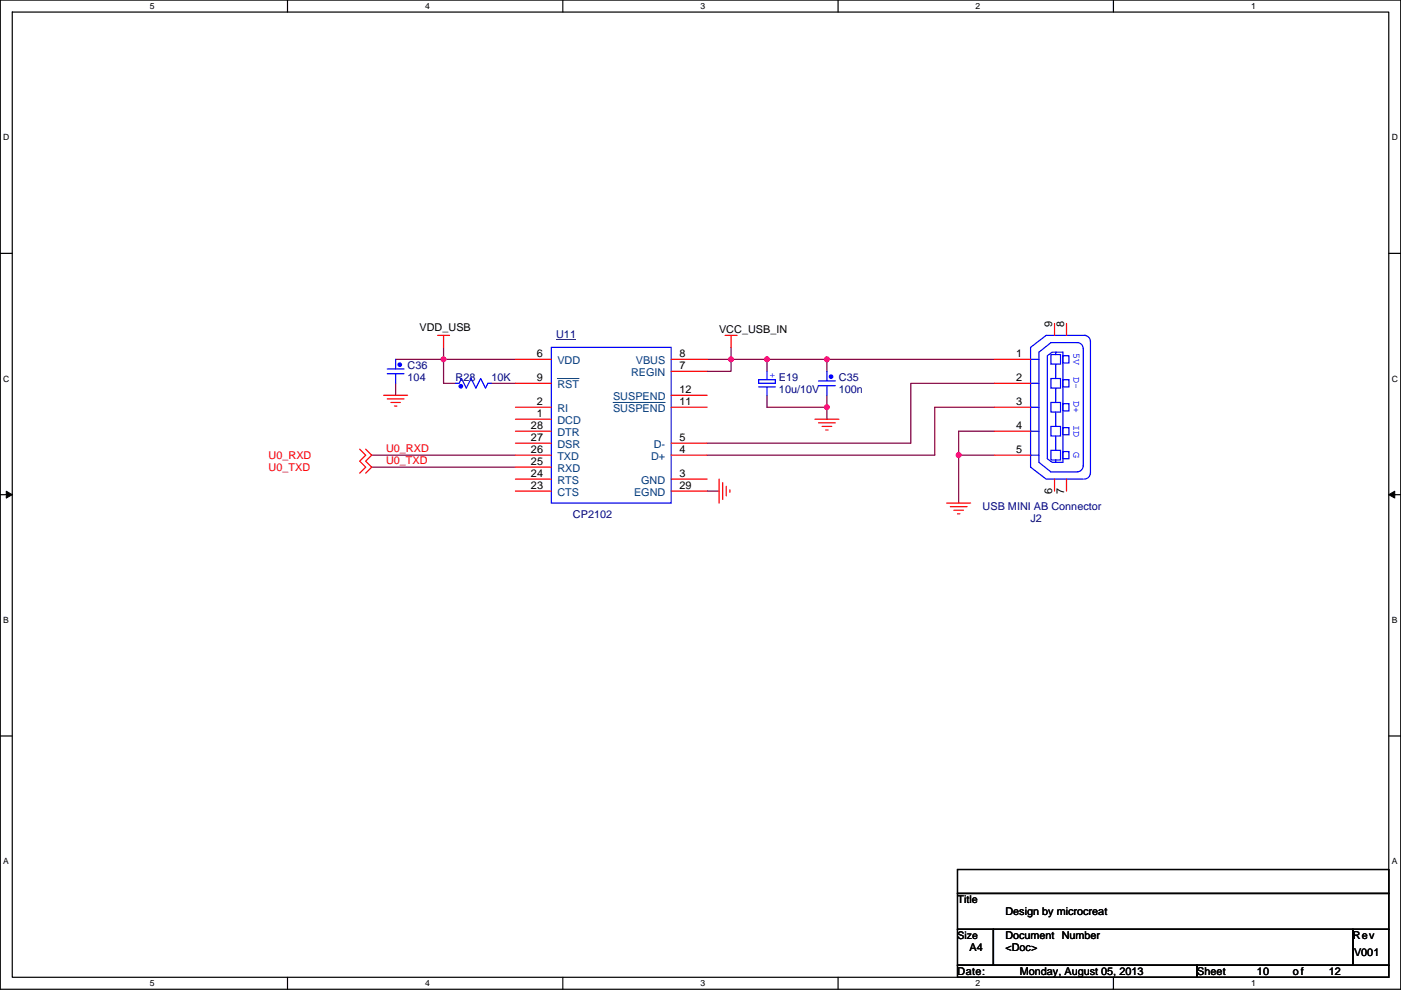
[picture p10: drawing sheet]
<svg xmlns="http://www.w3.org/2000/svg" width="297mm" height="210mm" viewBox="0 0 297 210" stroke-linecap="round" stroke-linejoin="round" font-family="sans-serif">
<path d="M.1 0h296.9v209.8h-296.9zM2.6 2.6h291.8v204.7h-291.8z" fill="none" stroke="#000" stroke-width=".25"/>
<g fill="#fff">
<path d="M31.8 .3h1v2h-1z"/>
<path d="M31.8 207.5h1v2.1h-1z"/>
</g>
<path d="M61 0v2.6M61 207.3v2.5" fill="none" stroke="#000" stroke-width=".25"/>
<g fill="#fff">
<path d="M90.1 .3h1v2h-1z"/>
<path d="M90.1 207.5h1v2.1h-1z"/>
</g>
<path d="M119.3 0v2.6M119.3 207.3v2.5" fill="none" stroke="#000" stroke-width=".25"/>
<g fill="#fff">
<path d="M148.5 .3h1v2h-1z"/>
<path d="M148.5 207.5h1v2.1h-1z"/>
</g>
<path d="M177.7 0v2.6M177.7 207.3v2.5" fill="none" stroke="#000" stroke-width=".25"/>
<g fill="#fff">
<path d="M206.9 .3h1v2h-1z"/>
<path d="M206.9 207.5h1v2.1h-1z"/>
</g>
<path d="M236.1 0v2.6M236.1 207.3v2.5" fill="none" stroke="#000" stroke-width=".25"/>
<g fill="#fff">
<path d="M265.2 .3h1v2h-1z"/>
<path d="M265.2 207.5h1v2.1h-1z"/>
<path d="M.7 28.2h1.3v2h-1.3z"/>
<path d="M295.1 28.2h1.3v2h-1.3z"/>
<path d="M.7 79.3h1.3v2.1h-1.3z"/>
<path d="M295.1 79.3h1.3v2.1h-1.3z"/>
</g>
<path d="M.1 53.7h2.5M294.4 53.7h2.6" fill="none" stroke="#000" stroke-width=".25"/>
<g fill="#fff">
<path d="M.7 130.5h1.2v2h-1.2z"/>
<path d="M295.1 130.5h1.2v2h-1.2z"/>
</g>
<path d="M.1 104.9h2.5M294.4 104.9h2.6" fill="none" stroke="#000" stroke-width=".25"/>
<path d="M1.3 104.2l1.3 .7-1.3 .7zM294.4 104.9l1.3-.7v1.4z" fill="#000" stroke="#000" stroke-width=".21"/>
<g fill="#fff">
<path d="M.7 181.7h1.2v2h-1.2z"/>
<path d="M295.1 181.7h1.2v2h-1.2z"/>
</g>
<path d="M.1 156.1h2.5M294.4 156.1h2.6M203 184.4h91.4v5.1h-91.4zM203 189.5h91.4v7.6h-91.4zM203 197.1h7.6v7.6h-7.6zM210.6 197.1h76.2v7.6h-76.2zM286.8 197.1h7.6v7.6h-7.6zM203 204.7h50.8v2.6h-50.8zM253.8 204.7h40.6v2.6h-40.6z" fill="none" stroke="#000" stroke-width=".25"/>
<g fill="none" stroke="#800040" stroke-width=".25">
<path d="M83.9 76.2h10.1v5.1h2.6M94 73.7v2.5h15.3M155 73.7v2.5h-5.1M162.6 76.2v2.6M162.6 76.2h12.7M162.6 76.2h-7.6v2.6h-5.1M175.3 76.2h35.6M175.3 76.2v2.6M78.8 99.1h30.5M78.8 96.5h30.5M83.9 81.3v2.5M104.2 81.3h5.1"/>
<path d="M162.6 83.8v2.6h12.7M175.3 83.8v2.6M175.3 86.4v2.5M210.9 96.5h-7.6v10.2M210.9 91.5h-7.6v5M210.9 81.3h-17.8v12.7h-43.2M210.9 86.4h-12.7v10.1h-48.3M149.9 104.2h2.6"/>
</g>
<g fill="#f0f" stroke="#f0f" stroke-width=".25">
<circle cx="155" cy="76.2" r=".5"/>
<circle cx="162.6" cy="76.2" r=".5"/>
<circle cx="175.3" cy="76.2" r=".5"/>
<circle cx="175.3" cy="86.4" r=".5"/>
<circle cx="94" cy="76.2" r=".5"/>
<circle cx="203.2" cy="96.5" r=".5"/>
</g>
<g fill="none" stroke="#f00" stroke-width=".25">
<path d="M83.9 76.2h.1M92.8 71.1h2.5M94 71.1v2.6M109.3 76.2h7.6M142.3 78.8h7.6M142.3 76.2h7.6M153.7 71.1h2.6M155 71.1v2.6M162.6 78.8h.1M175.3 78.8h.1M210.9 76.2h7.6M223.6 68.6v2.5"/>
<path d="M226.1 68.6v2.5M76.3 95.3l1.2 1.2-1.2 1.3 1.2 1.3-1.2 1.3M77.5 95.3l1.3 1.2-1.3 1.3 1.3 1.3-1.3 1.3M81.3 83.8h5.1M82.1 84.6h3.6M82.9 85.4h2M83.6 86.1h.5M83.9 81.3h.1M96.6 81.3h.1M104.2 81.3h.1M109.3 88.9h7.6M109.3 91.5h7.6"/>
<path d="M109.3 94h7.6M109.3 96.5h7.6M109.3 99.1h7.6M109.3 81.3h7.6M109.3 86.4h7.6M142.3 96.5h7.6M142.3 94h7.6M142.3 83.8h7.6M142.3 86.4h7.6M162.6 83.8h.1M172.8 88.9h5.1M173.5 89.7h3.6"/>
<path d="M174.3 90.4h2M175.1 91.2h.5M175.3 83.8h.1M210.9 81.3h7.6M210.9 86.4h7.6M210.9 91.5h7.6M210.9 96.5h7.6M109.3 101.6h7.6M109.3 104.2h7.6M142.3 101.6h7.6M142.3 104.2h7.6M152.5 101.6v5.1"/>
<path d="M153.2 102.4v3.5M154 103.1v2.1M154.7 103.9v.5M200.7 106.7h5.1M201.5 107.5h3.5M202.2 108.2h2.1M203 109h.5M223.6 101.6v2.6M226.1 101.6v2.6"/>
</g>
<g fill="none" stroke="#00f" stroke-width=".25">
<path d="M82.1 79.3h3.6M82.1 78.3h3.6M83.9 76.2v2.1M83.9 79.3v2M116.9 73.7h25.4v33h-25.4zM162.6 78.8v1.7M175.3 78.8v2M218.5 76.2h1.8M222.8 75.2h2v2h-2zM223.8 74.7h-.7l-1 .8v21.8l1 .8h2.3v-23.4h-1.6v.5M223.8 77.2v3.1M225.4 75.5h1.2v1.5h-1.2z"/>
<path d="M229.7 73.9a1.25 1.25 0 0 0-1.3-1.2h-5.6l-2.5 2v23.4l2.5 2h5.6a1.32 1.32 0 0 0 1.3-1.3v-24.9M229.9 71.1a1.26 1.26 0 0 1 1.3 1.3M230.2 71.1h-8.4l-3.3 2.6v25.4l3.3 2.5h7.9M231.2 72.4v28M96.6 81.3h.7l.6-1 1 2 1-2 1 2 1-2 1 2 .5-1h.8M160.8 80.5h3.6v.8h-3.6zM160.8 82.1h3.6M162.6 82.1v1.7M173.5 81.8h3.6M173.5 80.8h3.6M175.3 81.8v2M218.5 96.5h1.8"/>
<path d="M218.5 81.3h1.8M218.5 86.4h1.8M218.5 91.5h1.8M222.8 80.3h2v2h-2zM222.8 85.4h2v2h-2zM222.8 90.4h2v2.1h-2zM222.8 95.5h2v2.1h-2zM223.8 82.3v3.1M223.8 87.4v3M223.8 92.5v3M223.8 97.6v.5M225.4 80.5h1.2v1.6h-1.2z"/>
<path d="M225.4 90.7h1.2v1.5h-1.2zM225.4 85.6h1.2v1.5h-1.2zM225.4 95.8h1.2v1.5h-1.2zM231.2 100.3a1.27 1.27 0 0 1-1.3 1.3"/>
</g>
<g fill="#00f" stroke="#00f" stroke-width=".25">
<circle cx="97.7" cy="81.9" r=".38"/>
<circle cx="176.2" cy="79.9" r=".38"/>
<circle cx="84.8" cy="77.4" r=".38"/>
</g>
<path d="M117.9 72h4.2" fill="none" stroke="#000080" stroke-width=".21"/>
<path d="M118.2 80.3h4.6M130 85.4h11" fill="none" stroke="#004080" stroke-width=".21"/>
<g font-size="2.3">
<text x="89" y="70.1">VDD_USB</text>
<text x="152.5" y="70.7">VCC_USB_IN</text>
<text x="223.1" y="69.4" transform="rotate(-90 223.1 69.4)">9</text>
<text x="225.6" y="69.4" transform="rotate(-90 225.6 69.4)">8</text>
<text x="113.9" y="75.7">6</text>
<text x="144.1" y="75.7">8</text>
<text x="215.5" y="75.7">1</text>
<text x="113.9" y="80.8">9</text>
<text x="144.1" y="78.2">7</text>
<text x="144.1" y="83.3">12</text>
<text x="215.5" y="80.8">2</text>
<text x="113.9" y="88.4">1</text>
<text x="113.9" y="85.9">2</text>
<text x="144.1" y="85.9">11</text>
<text x="215.5" y="85.9">3</text>
<text x="112.6" y="90.9">28</text>
<text x="112.6" y="93.5">27</text>
<text x="144.1" y="93.5">5</text>
<text x="215.5" y="90.9">4</text>
<text x="112.6" y="96">26</text>
<text x="112.6" y="98.6">25</text>
<text x="112.6" y="101.1">24</text>
<text x="144.1" y="101.1">3</text>
<text x="144.1" y="96">4</text>
<text x="215.5" y="96">5</text>
<text x="112.6" y="103.6">23</text>
<text x="144.1" y="103.6">29</text>
<text x="223.1" y="104.7" transform="rotate(-90 223.1 104.7)">6</text>
<text x="225.6" y="104.7" transform="rotate(-90 225.6 104.7)">7</text>
<text x="203" y="191.5">Title</text>
<text x="213.2" y="194.1">Design by microcreat</text>
<text x="205.5" y="201.7">A4</text>
<text x="213.2" y="199.2">Document Number</text>
<text x="213.2" y="201.7">&lt;Doc&gt;</text>
<text x="286.8" y="199.2">Rev</text>
<text x="287.1" y="202.7">V001</text>
<text x="203" y="206.8">Date:</text>
<text x="216.2" y="206.8">Monday, August 05, 2013</text>
<text x="253.8" y="206.8">Sheet</text>
<text x="266.5" y="206.8">10</text>
<text x="274.1" y="206.8">of</text>
<text x="281.7" y="206.8">12</text>
</g>
<g font-size="2.3" fill="#000080">
<text x="117.9" y="71.7">U11</text>
<text x="86.4" y="78.3">C36</text>
<text x="86.4" y="80.8">104</text>
<text x="96.6" y="80.8">R28</text>
<text x="104.2" y="80.8">10K</text>
<text x="165.2" y="80.8">E19</text>
<text x="165.2" y="83.4">10u/10V</text>
<text x="177.9" y="80.8">C35</text>
<text x="177.9" y="83.4">100n</text>
<text x="121.5" y="109.8">CP2102</text>
<text x="208.3" y="108.2">USB MINI AB Connector</text>
<text x="218.5" y="110.8">J2</text>
</g>
<g font-size="2.3" fill="#004080">
<text x="118.2" y="77.3">VDD</text>
<text x="134.8" y="77.3">VBUS</text>
<text x="118.2" y="82.3">RST</text>
<text x="133.8" y="79.8">REGIN</text>
<text x="118.2" y="90">DCD</text>
<text x="118.2" y="87.4">RI</text>
<text x="130" y="84.9">SUSPEND</text>
<text x="130" y="87.4">SUSPEND</text>
<text x="118.2" y="92.5">DTR</text>
<text x="118.2" y="95">DSR</text>
<text x="138.6" y="95">D-</text>
<text x="118.2" y="97.6">TXD</text>
<text x="118.2" y="100.1">RXD</text>
<text x="138" y="97.6">D+</text>
<text x="118.2" y="102.7">RTS</text>
<text x="118.2" y="105.2">CTS</text>
<text x="134.4" y="105.2">EGND</text>
<text x="136" y="102.7">GND</text>
</g>
<g font-size="2.3" fill="#f00">
<text x="81.8" y="95.8">U0_RXD</text>
<text x="57" y="97.3">U0_RXD</text>
<text x="57" y="99.9">U0_TXD</text>
<text x="81.8" y="98.4">U0_TXD</text>
</g>
<text font-size="2.2" x="203" y="199.1">Size</text>
<g font-size="2.1" fill="#00f">
<text x="227.6" y="75" transform="rotate(90 227.6 75)">5V</text>
<text x="163.1" y="80.2">+</text>
<text x="227.6" y="80" transform="rotate(90 227.6 80)">D-</text>
<text x="227.6" y="85.1" transform="rotate(90 227.6 85.1)">D+</text>
<text x="227.6" y="90.2" transform="rotate(90 227.6 90.2)">ID</text>
<text x="227.6" y="95.8" transform="rotate(90 227.6 95.8)">G</text>
</g>
<g font-size="1.8">
<text x="31.8" y="1.9">5</text>
<text x="90.1" y="1.9">4</text>
<text x="148.5" y="1.9">3</text>
<text x="206.9" y="1.9">2</text>
<text x="265.2" y="1.9">1</text>
<text x=".7" y="29.8">D</text>
<text x="295.1" y="29.8">D</text>
<text x=".7" y="81">C</text>
<text x="295.1" y="81">C</text>
<text x=".7" y="132.1">B</text>
<text x="295.1" y="132.1">B</text>
<text x=".7" y="183.3">A</text>
<text x="295.1" y="183.3">A</text>
<text x="31.8" y="209.2">5</text>
<text x="90.1" y="209.2">4</text>
<text x="148.5" y="209.2">3</text>
<text x="206.9" y="209.2">2</text>
<text x="265.2" y="209.2">1</text>
</g>
</svg>
